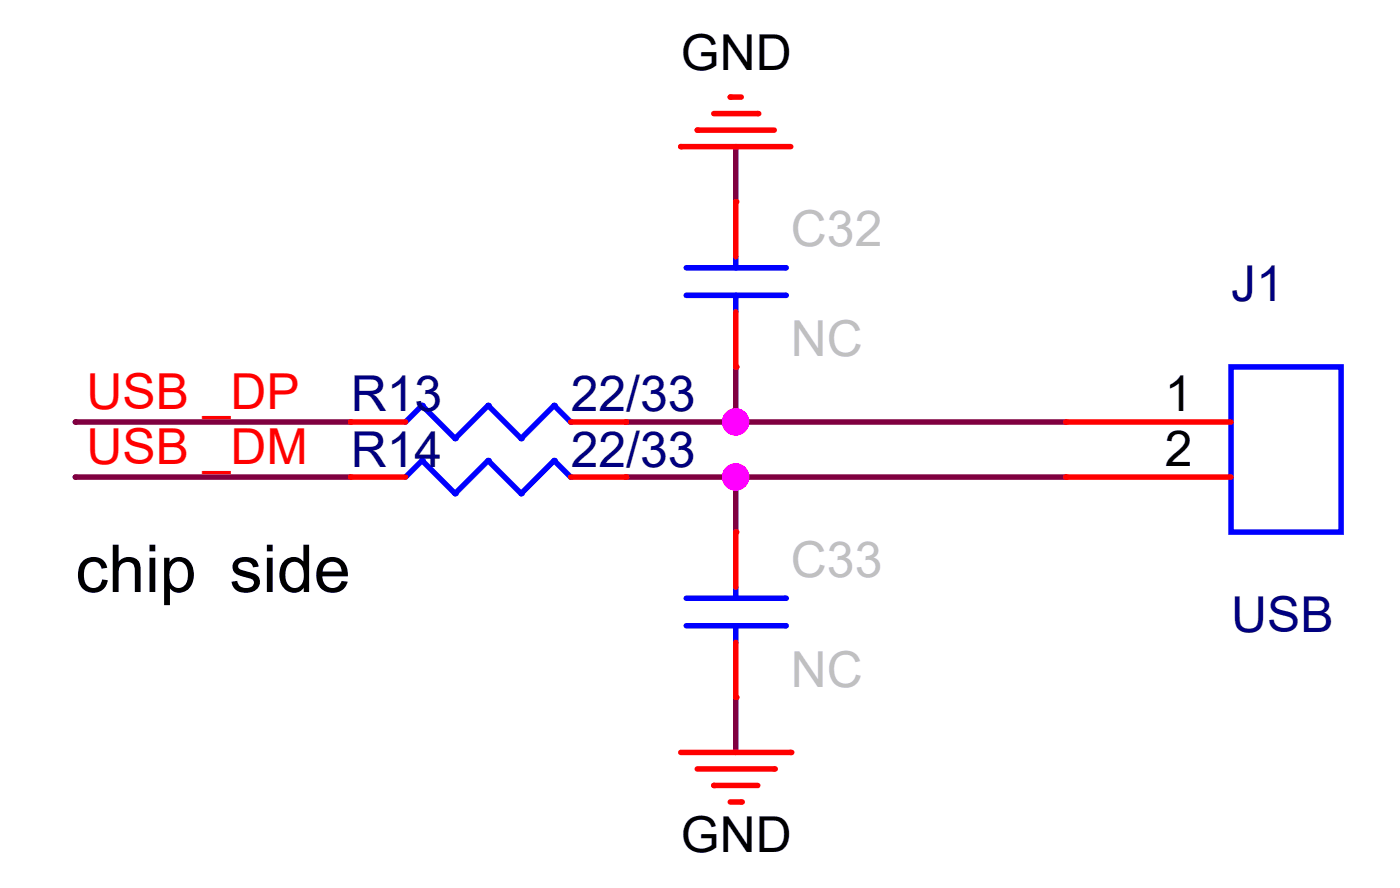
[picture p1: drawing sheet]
<svg xmlns="http://www.w3.org/2000/svg" width="65mm" height="41mm" viewBox="0 0 65 41" stroke-linecap="round" stroke-linejoin="round" font-family="sans-serif">
<g fill="none" stroke="#800040" stroke-width=".25">
<path d="M3.5 19.5h.1M3.5 19.5h12.7M28.9 19.5h.1M28.9 19.5h20.3M34 16.9h.1M34 19.5h.1M34 6.8h.1M34 6.8v2.5M34 16.9v2.6M3.5 22h.1M3.5 22h12.7M28.9 22h.1"/>
<path d="M28.9 22h20.3M34 22h.1M34 32.2h.1M34 22v2.5M34 32.2v2.5"/>
</g>
<g fill="#f0f" stroke="#f0f" stroke-width=".25">
<circle cx="34" cy="19.5" r=".5"/>
<circle cx="34" cy="22" r=".5"/>
</g>
<g fill="none" stroke="#f00" stroke-width=".25">
<path d="M16.2 19.5h.1M16.2 19.5h2.5M26.3 19.5h2.6M28.9 19.5h.1M31.4 6.8h.1M31.4 6.8h5.1M32.2 6h.1M32.2 6h3.5M32.9 5.2h2.1M33.7 4.5h.1M33.7 4.5h.5M34 9.3h.1"/>
<path d="M34 16.9h.1M34 9.3v2.5M34 14.4v2.5M35 5.2h.1M49.2 19.5h.1M49.2 19.5h7.6M16.2 22h.1M16.2 22h2.5M26.3 22h2.6M28.9 22h.1M31.4 34.7h5.1M32.2 35.5h3.5"/>
<path d="M32.9 36.2h.1M32.9 36.2h2.1M33.7 37h.5M34 24.5h.1M34 32.2h.1M34 24.5v2.6M34 29.6v2.6M34.2 37h.1M35.7 35.5h.1M36.5 34.7h.1M49.2 22h.1M49.2 22h7.6"/>
</g>
<g fill="none" stroke="#00f" stroke-width=".25">
<path d="M19.5 18.7h.1M19.5 18.7l-.8 .8M19.5 18.7l1.5 1.5M22.5 18.7h.1M22.5 18.7l-1.5 1.5M22.5 18.7l1.6 1.5M25.6 18.7h.1M25.6 18.7l-1.5 1.5M25.6 18.7l.7 .8M26.3 19.5h.1M31.7 13.6h4.5M31.7 12.4h4.5"/>
<path d="M34 12.4h.1M34 13.6h.1M34 11.8v.6M34 13.6v.8M36.2 13.6h.1M36.2 12.4h.1M56.8 16.9h5.1v7.6h-5.1zM19.5 21.2h.1M19.5 21.2l-.8 .8M19.5 21.2l1.5 1.6M21 22.8h.1M21 20.2h.1"/>
<path d="M22.5 21.2h.1M22.5 21.2l-1.5 1.6M22.5 21.2l1.6 1.6M24.1 22.8h.1M24.1 20.2h.1M25.6 21.2h.1M25.6 21.2l-1.5 1.6M25.6 21.2l.7 .8M26.3 22h.1M31.7 28.9h4.5M31.7 27.6h4.5M34 27.6h.1"/>
<path d="M34 28.9h.1M34 27.1v.5M34 28.9v.7M36.2 28.9h.1M36.2 27.6h.1"/>
</g>
<text font-size="3" x="3.5" y="27.3">chip side</text>
<g font-size="2.3">
<text x="31.4" y="3.2">GND</text>
<text x="53.8" y="18.9">1</text>
<text x="53.8" y="21.5">2</text>
<text x="31.4" y="39.3">GND</text>
</g>
<g font-size="2.3" fill="#c0c0c0">
<text x="36.5" y="11.4">C32</text>
<text x="36.5" y="16.4">NC</text>
<text x="36.5" y="26.6">C33</text>
<text x="36.5" y="31.7">NC</text>
</g>
<g font-size="2.3" fill="#000080">
<text x="56.8" y="13.9">J1</text>
<text x="16.2" y="21.5">R14</text>
<text x="16.2" y="19">R13</text>
<text x="26.3" y="21.5">22/33</text>
<text x="26.3" y="19">22/33</text>
<text x="56.8" y="29.1">USB</text>
</g>
<g font-size="2.3" fill="#f00">
<text x="4" y="18.8">USB _DP</text>
<text x="4" y="21.4">USB _DM</text>
</g>
</svg>
